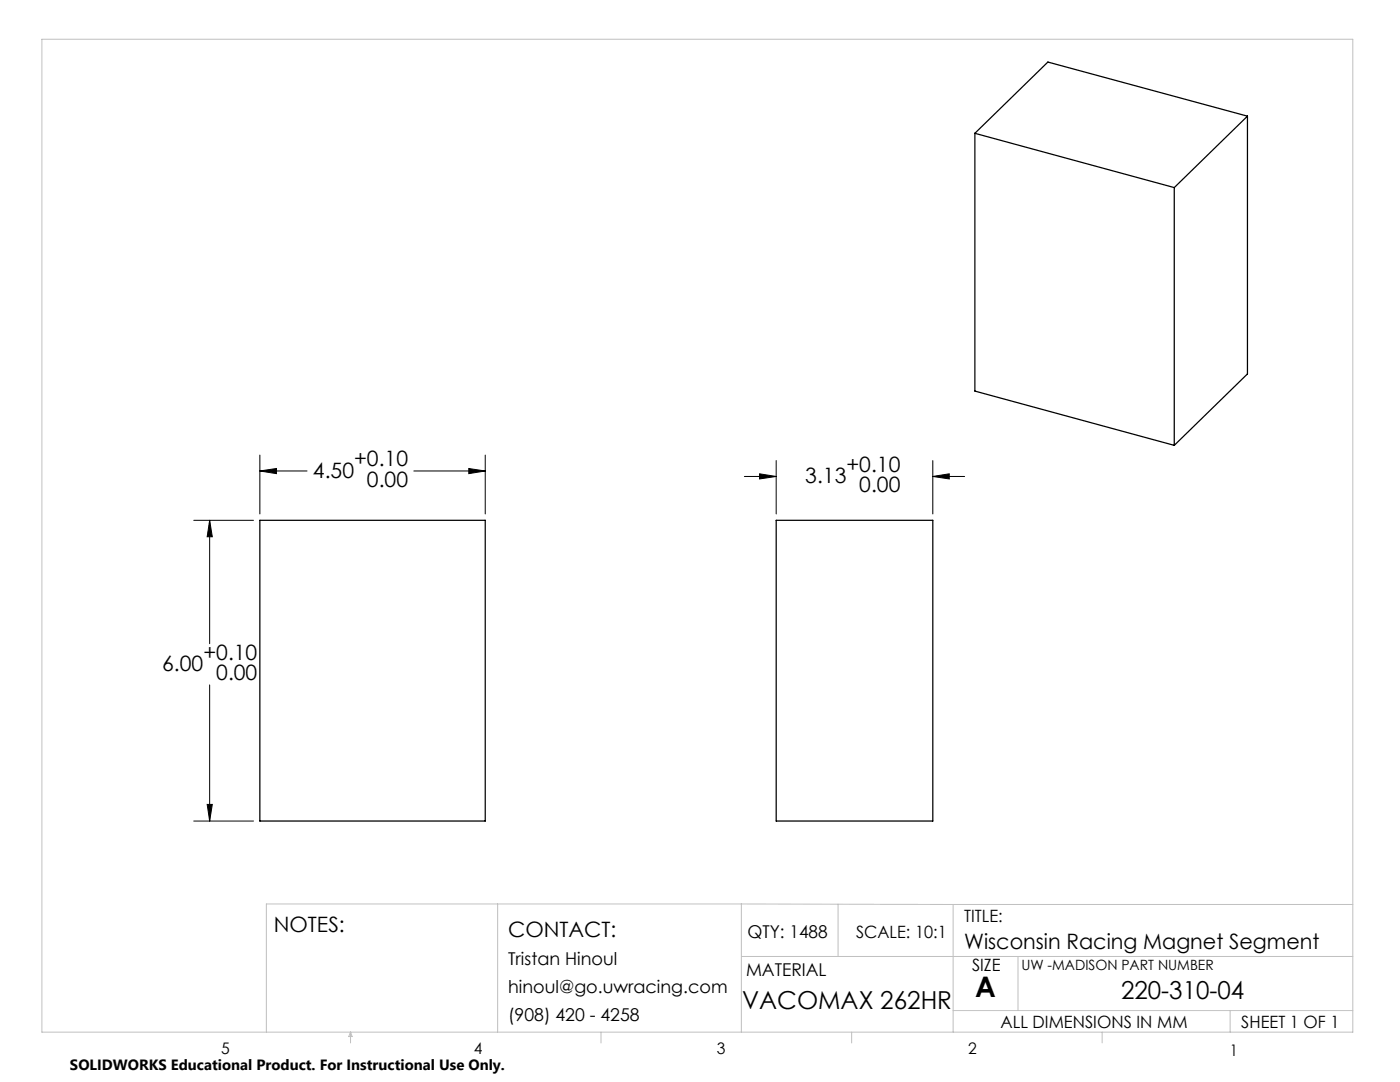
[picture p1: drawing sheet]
<svg xmlns="http://www.w3.org/2000/svg" width="279mm" height="216mm" viewBox="0 0 279 216" stroke-linecap="round" stroke-linejoin="round" font-family="sans-serif">
<g fill="none" stroke="#c0c0c0" stroke-width=".2">
<path d="M8.4 7.8h261.6v198.2h-261.6zM99.3 180.4v25.6M148 180.4v25.6M148 180.4h-94.8v25.6M148 190.9h122M148 180.4l42.2 .1M167.3 180.4v10.5M190.2 180.5v25.5M190.2 180.5h79.8M203.2 190.9v10.7M70 206v2.1M70 206l.3 .8h-.7z"/>
<path d="M119.9 206v2.1M170 206v2.1M190.2 201.6h79.8M220 206v2.1M245.5 201.6v4.4"/>
</g>
<g fill="none" stroke="#000" stroke-width=".2">
<path d="M51.9 90.8v11.8M51.9 94h9.4M51.9 94l3.3-.5v1zM82.6 94h14.2M93.6 93.5l3.2 .5-3.2 .5zM96.8 90.8v11.8M148.6 95.1h6.3M151.6 94.5l3.3 .6-3.3 .5zM154.9 91.9v10.7M186.2 91.9v10.7M186.2 95.1h6.3M186.2 95.1l3.2-.6v1.1z"/>
<path d="M38.7 103.8h11.9M41.8 103.8v24.6M41.8 103.8l.6 3.3h-1.1zM41.8 136.7v27.1M38.7 163.8h11.9M41.3 160.5h1.1l-.6 3.3z"/>
</g>
<path d="M41.8 103.8l.6 3.3h-1.1zM41.3 160.5h1.1l-.6 3.3zM93.6 93.5l3.2 .5-3.2 .5zM51.9 94l3.3-.5v1zM151.6 94.5l3.3 .6-3.3 .5zM186.2 95.1l3.2-.6v1.1z" fill="#000"/>
<path d="M194.6 26.6l39.8 10.8M194.6 26.6v51.4l39.8 10.9M234.4 37.4v51.5M249 23.2v51.4l-14.6 14.3M249 23.2l-14.6 14.2M249 23.2l-39.9-10.8-14.5 14.2M51.9 103.8h44.9v60h-44.9zM154.9 103.8h31.3v60h-31.3z" fill="none" stroke="#000" stroke-width=".25"/>
<text font-size="5.6" x="194.6" y="199">A</text>
<g font-size="4.9">
<text x="148.1" y="201.3">VACOMAX 262HR</text>
<text x="223.7" y="199.4">220-310-04</text>
</g>
<g font-size="4.2">
<text x="62.5" y="95.3">4.50</text>
<text x="70.7" y="93">+0.10</text>
<text x="168.9" y="94.1">+0.10</text>
<text x="73.2" y="97.2">0.00</text>
<text x="160.7" y="96.4">3.13</text>
<text x="171.5" y="98.2">0.00</text>
<text x="40.6" y="131.6">+0.10</text>
<text x="32.4" y="133.9">6.00</text>
<text x="43.2" y="135.7">0.00</text>
<text x="54.6" y="185.9">NOTES:</text>
<text x="101.4" y="186.9">CONTACT:</text>
<text x="192.4" y="189.3">Wisconsin Racing Magnet Segment</text>
</g>
<g font-size="3.5">
<text x="149.2" y="187.2">QTY: 1488</text>
<text x="101.4" y="192.6">Tristan Hinoul</text>
<text x="148.9" y="194.7">MATERIAL</text>
<text x="101.4" y="198.1">hinoul@go.uwracing.com</text>
<text x="101.4" y="203.7">(908) 420 - 4258</text>
</g>
<g font-size="3.4">
<text x="192.4" y="183.9">TITLE:</text>
<text x="170.9" y="187.2">SCALE: 10:1</text>
<text x="194" y="193.8">SIZE</text>
<text x="199.7" y="205.1">ALL DIMENSIONS IN MM</text>
<text x="247.7" y="205.1">SHEET 1 OF 1</text>
</g>
<g font-size="3.2">
<text x="44.2" y="210.4">5</text>
<text x="94.6" y="210.3">4</text>
<text x="143.1" y="210.4">3</text>
<text x="193.2" y="210.3">2</text>
<text x="245.4" y="210.6">1</text>
</g>
<text font-size="3" x="14" y="213.5">SOLIDWORKS Educational Product. For Instructional Use Only.</text>
<text font-size="2.8" x="203.8" y="193.5">UW -MADISON PART NUMBER</text>
</svg>
